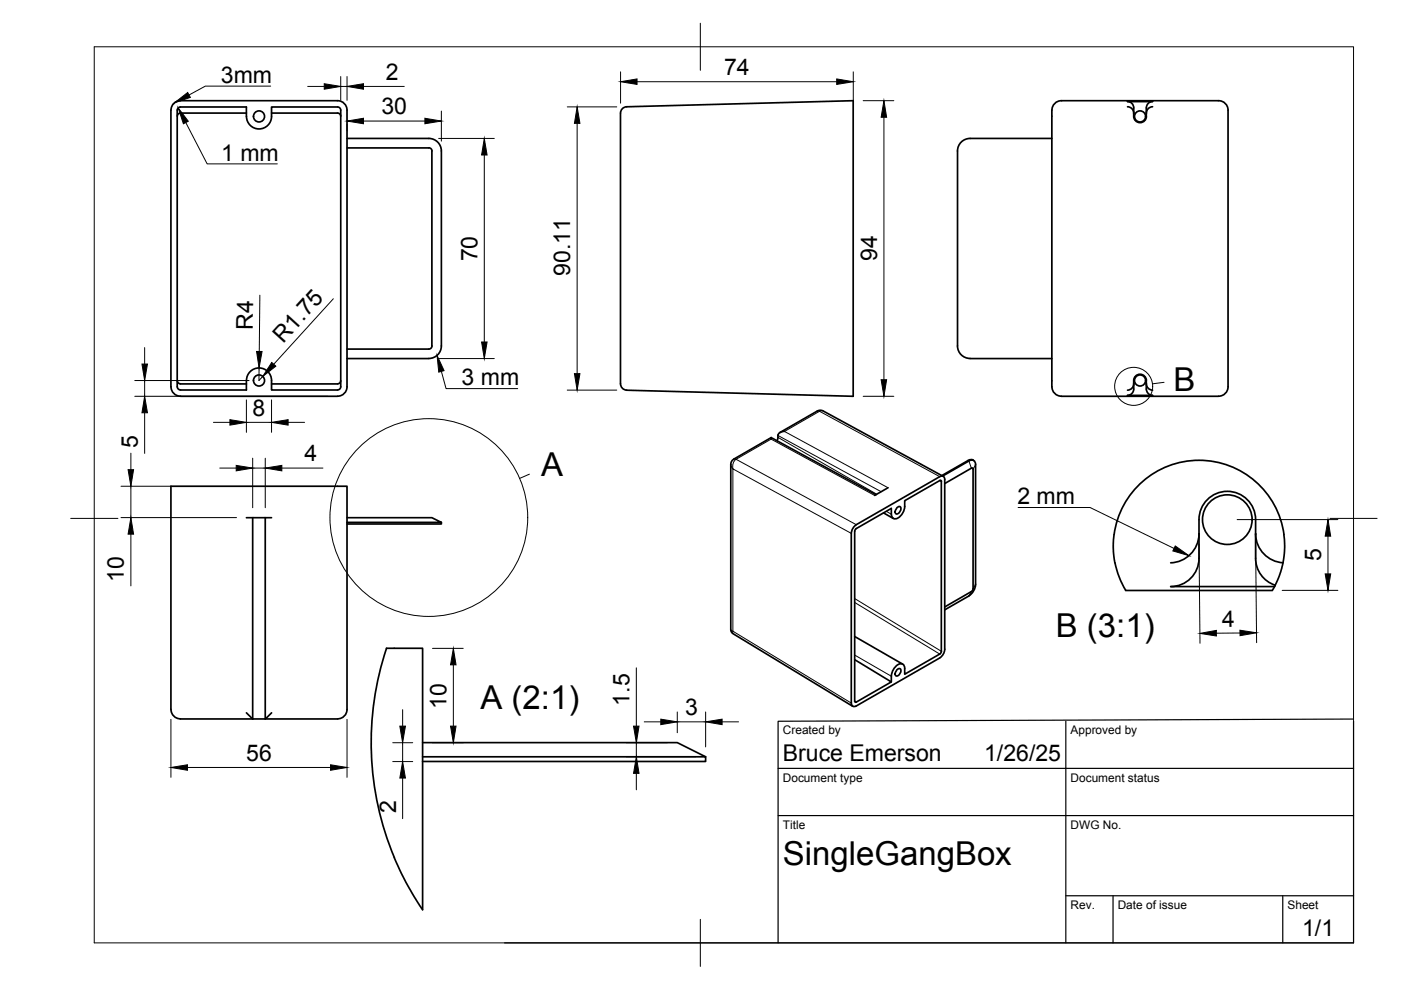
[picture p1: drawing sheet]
<svg xmlns="http://www.w3.org/2000/svg" width="297mm" height="210mm" viewBox="0 0 297 210" stroke-linecap="round" stroke-linejoin="round" font-family="sans-serif">
<!-- layer: Visible -->
<g fill="none" stroke="#000" stroke-width=".36">
<path d="M36.8 21.9l.9-.5h.5h33.4a2 2 0 0 1 2 2v58.6a2 2 0 0 1-2 2h-33.3a2.04 2.04 0 0 1-2.1-2l.1-58.6v-.6zM37.8 22.9l.4-.2h14a4.2 4.2 0 0 0 1.1 4.1 2.66 2.66 0 0 0 2.8 .3 2.66 2.66 0 0 0 1.5-2.4v-2h14a.67 .67 0 0 1 .6 .7v58.6a.67 .67 0 0 1-.6 .7h-14a4.1 4.1 0 0 0-1-4.1 2.67 2.67 0 0 0-2.8-.3 2.67 2.67 0 0 0-1.6 2.4v2h-13.9a.71 .71 0 0 1-.7-.7v-58.6zM52.2 24h-13.9a.67 .67 0 0 0-.7 .6M57.6 24h14a.67 .67 0 0 1 .6 .6M73.6 29.4h17.3a2.66 2.66 0 0 1 2.7 2.6v41.4a2.66 2.66 0 0 1-2.7 2.6h-17.3M73.6 31.4h17.3M90.9 31.3a.67 .67 0 0 1 .7 .7v41.4a.63 .63 0 0 1-.7 .6h-17.3M132.8 22.6l48.1-1.2v62.6l-48.1-1.3M132.9 22.6a1.32 1.32 0 0 0-1.3 1.4v57.4a1.37 1.37 0 0 0 1.3 1.3M205.7 29.4h17.3M205.7 29.4a2.67 2.67 0 0 0-2.7 2.6v41.3a2.67 2.67 0 0 0 2.7 2.7M223 23.4v58.6"/>
<path d="M225 21.4h33.4a2 2 0 0 1 2 2v57.3a2.72 2.72 0 0 1-1 3l-1 .3h-33.4M225 21.4a2 2 0 0 0-2 2M239.1 22.6a1.34 1.34 0 0 1 1.3 1.4M240.4 22.9v1.8a1.34 1.34 0 0 0 1.3 1.3 1.34 1.34 0 0 0 1.4-1.3M243 22.9v1.8M243.1 24h.1M244.4 21.5h-5.4a1.33 1.33 0 0 1 1.4 1.4M244.4 22.6a1.36 1.36 0 0 0-1.4 1.4M244.4 21.5a1.33 1.33 0 0 0-1.3 1.4M205.7 76h17.3M37.6 80.7a.67 .67 0 0 0 .7 .7M38.2 81.4h14"/>
<path d="M57.6 81.4h14M72.2 80.7a.67 .67 0 0 1-.6 .7M163.5 92.8l-7.9 4.5-.4 .5-.2 .4v35.5l.4 .7 25.4 15.3M163.5 92.8v.3M163.5 92.8l22.2 12.1M165.4 91.7l7.9-4.5 .9-.2 25.8 14M166.3 91.5a1.19 1.19 0 0 0-1.4 1.5l-.2 .4M205.3 97.6l-5.6 3.2M205.3 97.6l.5-.2 .6 .2M206 99.3l-5.7 3.2M206 99.3l.1-.1 .2 .3M206.3 99.5v25.3l-.3 .6-5.7 3.3"/>
<path d="M223 82a2 2 0 0 0 2 2M240.4 81.3v.1M240.4 81.4a1.36 1.36 0 0 1-1.3 1.3M243 80.7v1.8M243 81.4a1.36 1.36 0 0 0 1.4 1.3M243.1 82.5a1.34 1.34 0 0 0 1.3 1.3M243.1 81.3v.1M243.1 80.7a1.34 1.34 0 0 0-1.4-1.4 1.34 1.34 0 0 0-1.3 1.4v1.8a1.34 1.34 0 0 1-1.4 1.3h5.4M52.2 109.8h5.4M53.6 109.8v42.6M56.2 109.8v42.6h15.4M73.6 109.8h18l2 1h-20"/>
<path d="M93.6 110.8v.3h-20M180.5 113.1a2.36 2.36 0 0 1 1-1.9l17.8-10.1a.64 .64 0 0 1 .7-.1 .64 .64 0 0 1 .3 .7v36a2.33 2.33 0 0 1-1.1 1.8l-17.7 10.2a.65 .65 0 0 1-.7 0 .65 .65 0 0 1-.3-.6v-36M187.3 108.7l2.1 1.2M188.3 103.4l-2.9 1.6M189 109v-1.2l-7.4 4.3-.4 .6v36M190.2 107.7l.6-.3a1.02 1.02 0 0 1-.8 1.5 .88 .88 0 0 1 .2-1.2zM199.6 102.1v36M199.6 102.1l-.2-.3-.1 .1-7.5 4.3a3.3 3.3 0 0 1-1.8 3.8 .83 .83 0 0 1-1-1M199.9 100.9l5.5-3.2a.86 .86 0 0 1 1-.1 .86 .86 0 0 1 .4 .9v25.4M236.4 119.3a19.2 19.2 0 0 0 2.3 5.9h31.1l.4-.8M254.2 113.2a6.2 6.2 0 0 1-6 6.1M266.2 113.2a6.2 6.2 0 0 0 5.8 6.1"/>
<path d="M272.2 113.3a18.1 18.1 0 0 1-1.8 10.8M272.2 113.3a18.2 18.2 0 0 0-21-15.4 18.2 18.2 0 0 0-14.8 21.5M181.2 139.9l7.8 4.7-7.4 4.3h-.2l-.2-.3M181.2 135l10.2 5.8M199.6 138.1l-.3 .6-7.5 4.3-.1-1.8a.94 .94 0 0 0-.8-.5 .94 .94 0 0 0-.9 .5l-.8 1.2-.2 1M205.4 126.4l-5.1 2.9M206.8 123.9l-.4 1.4-1 1M270.4 124.1a6 6 0 0 1-4.2-5.7v-8.2a6 6 0 0 0-6-6 6 6 0 0 0-6 6v8.2a6 6 0 0 1-6 6h22M270.4 124.1l-.2 .3M38.2 152.4h15.4M38.3 152.4a2.04 2.04 0 0 1-2.1-2v-47.3h37.4v47.3a2 2 0 0 1-2 2M52.2 151.1l1.4 1.3"/>
<path d="M57.6 151.1l-.8 .8a1.21 1.21 0 0 1-1.6 .5h-1.6M89.6 157.5h54l6 3h-60M189 143.4v1.2M190.2 142l.6-.2a1.02 1.02 0 0 1-.8 1.5 .88 .88 0 0 1 .2-1.3zM149.6 160.5v1h-60M83.6 181.8a63.1 63.1 0 0 1-1.7-44.4h7.7v55.5l-.3-.4a66.3 66.3 0 0 1-5.7-10.7"/>
<circle cx="54.9" cy="24.7" r="1.17"/>
<circle cx="241.7" cy="24.7" r="1.17"/>
<circle cx="54.9" cy="80.7" r="1.17"/>
<circle cx="241.7" cy="80.7" r="1.17"/>
<circle cx="260.2" cy="110.2" r="5.3"/>
</g>
<!-- layer: Visible Narrow -->
<g fill="none" stroke="#000" stroke-width=".21">
<path d="M155.6 97.3l.5 .1a1.87 1.87 0 0 0-.7 2l-.3-.4-.1-.5M164.9 92.3l21.9 12M164.9 92.7l21 12.1M173.3 87.1l.5 .1M173.8 87.2l25.4 13.9M173.8 87.2l-7.5 4.3 22 11.9M174.6 87.2h-.8M205.3 97.6l.1 .1 .6 1.6M206.8 98.5l-.5 1M180.5 113.1l-25.1-13.7v34.4l25.1 15.3M185.4 105l-21.9-11.9-7.4 4.3 25.4 13.8M187.9 108.4l1.1 .6"/>
<path d="M199.2 101.9l.4 .2M154.9 133.5l.5 .3M155.4 133.8v.5M181.2 127.7l18 11M181.2 126.9l18.4 11.2M181.2 138.9l7.8 4.5M206 125.4l-.6 1M206.8 123.9l-.5 .9M181.2 148.6l.3 .3"/>
</g>
<!-- layer: BORDER -->
<path d="M20 9.9h267v190h-267zM148.5 4.9v10M15 109.9h10M282 109.9h10M148.5 194.9v10" fill="none" stroke="#000" stroke-width=".21"/>
<!-- layer: TITLEBLOCK -->
<path d="M226 152.9v47M286.8 152.5l-121.8 .4v47M287 152.9v47h-180M165 172.9h122M165 162.9h122M226 189.9h61M236 189.9v10M272 189.9v10" fill="none" stroke="#000" stroke-width=".25"/>
<!-- layer: Detail Boundary -->
<g fill="none" stroke="#000" stroke-width=".21">
<path d="M246.8 81.1l-2.5 .3M112.2 100.5l-2 .9"/>
<circle cx="240.4" cy="81.9" r="4"/>
<circle cx="90.9" cy="109.7" r="21"/>
</g>
<!-- layer: FD_Dimensions -->
<g fill="none" stroke="#000" stroke-width=".21">
<path d="M65.2 18.3h3.5M72.2 16.2v5.1M72.2 18.3h1.4M73.6 16.2v5.1M77.1 18.3h8.6M131.6 15.2v6.7M135.1 17.3h42.3M180.9 15.2v6.1M73.6 26.3v1.5M77.1 25.7h13M93 29.4h11.8M93.6 23.6v6.3"/>
<path d="M102.7 32.9v39.6M120.3 22.7h10.5M122.4 26.2v53M183 21.4h6.5M187.4 24.9v55.6M30.7 73.7v3.5M54.9 78v2.7l.8-.9M55.1 62.6l-.1 11.9M70.7 63.3l-12.7 13.9M93 76h11.8M27.7 96.1v3.5M28.6 84h40.9"/>
<path d="M28.6 80.7h24.2M30.7 80.7v3.3M30.7 87.5v8.6M45.3 89.5h3.4M46.6 99.2h3.5M52.2 84.8v6.9M52.2 89.5h5.4M53.6 97.1v10.5M53.6 99.2h2.6M56.2 97.1v10.5M57.6 84.8v6.9M59.8 99.2h8.7"/>
<path d="M61.1 89.5h3.5M120.3 82.7h10.5M183 84h6.5M25.7 103.1h10.5M25.7 109.7h24.4M27.7 103.1v6.6M27.7 113.3v10.9M254.2 115.4l.2 21M262.3 110.2h21.4M266.2 115.3l.2 21M281.6 113.7v8M91.7 137.5h6.5"/>
<path d="M262.9 134.2l-5 .1M271.8 125.2h11.9M36.2 152.5v12.3M73.6 152.5v12.3M83.3 157.5h4.2M85.4 150.5v3.5M85.4 157.5v4M91.7 157.5h6.5M96.1 141v13M132.8 157.5h8.7M134.9 141.6v12.4M134.9 157.5v3"/>
<path d="M136.6 153h3.5M143.6 151v4.4M143.6 153h6M149.6 151v7.4M153.1 153h3.5M39.8 162.7h30.3M83.3 161.5h4.2M85.4 165v8.6M132.8 160.5h14.7M134.9 164v3.5"/>
</g>
<g fill="#000" stroke="#000" stroke-width=".21">
<path d="M68.7 17.8l3.5 .5-3.5 .6zM73.6 18.3l3.5-.5v1.1zM131.6 17.3l3.5-.6v1.2zM177.4 16.7l3.5 .6-3.5 .6zM73.6 25.7l3.5-.6v1.1zM90.1 25.1l3.5 .6-3.5 .5zM102.7 29.4l.6 3.5h-1.2zM122.4 22.7l.6 3.5h-1.2zM187.4 21.4l.6 3.5h-1.2zM30.1 77.2h1.2l-.6 3.5zM54.4 74.5h1.2l-.7 3.5zM57.6 76.8l.9 .8-2.8 2.2z"/>
<path d="M102.1 72.5h1.2l-.6 3.5zM121.8 79.2h1.2l-.6 3.5zM27.2 99.6h1.1l-.6 3.5zM30.7 84l.6 3.5h-1.2zM48.7 89l3.5 .5-3.5 .6zM50.1 98.7l3.5 .5-3.5 .6zM56.2 99.2l3.6-.5v1.1zM57.6 89.5l3.5-.5v1.1zM186.8 80.5h1.2l-.6 3.5zM27.7 109.7l.6 3.6h-1.1zM281.6 110.2l.5 3.5h-1.1zM254.4 134.3l3.5-.6v1.1z"/>
<path d="M262.9 133.6l3.5 .6-3.5 .6zM281 121.7h1.1l-.5 3.5zM84.8 154h1.2l-.6 3.5zM95.5 154h1.2l-.6 3.5zM96.1 137.5l.6 3.5h-1.2zM134.3 154h1.2l-.6 3.5zM140.1 152.5l3.5 .5-3.5 .6zM149.6 153l3.5-.5v1.1zM36.2 162.7l3.6-.5v1.1zM70.1 162.2l3.5 .5-3.5 .6zM85.4 161.5l.6 3.5h-1.2zM134.9 160.5l.6 3.5h-1.2z"/>
</g>
<!-- layer: Leaders -->
<path d="M37.8 22.9l2.1 2.8-1 .5zM37 21.8l2.8-2.2 .6 1.1zM92.7 75.4l1.4 3.2-1.1 .3zM249.2 115.8l2.9 2-3.4-1z" fill="#000" stroke="#000" stroke-width=".21"/>
<path d="M57.4 18.3h-13.9l-3.4 1.8M39.4 26l4.5 8.7h14.9M93.6 78.7l1 3.7h15.2M215.9 107.6h15.2l17.8 8.7" fill="none" stroke="#000" stroke-width=".21"/>
<g font-size="7">
<text x="248.8" y="83">B</text>
<text x="114.7" y="101">A</text>
<text x="223.9" y="135.1">B (3:1)</text>
<text x="101.9" y="150.3">A (2:1)</text>
<text x="166" y="183.4">SingleGangBox</text>
</g>
<g font-size="4.9">
<text x="46.8" y="17.6">3mm</text>
<text x="81.8" y="16.9">2</text>
<text x="153.5" y="15.9">74</text>
<text x="80.9" y="24.2">30</text>
<text x="46.9" y="34.1">1 mm</text>
<text x="101.2" y="55.4" transform="rotate(-90 101.2 55.4)">70</text>
<text x="120.9" y="58.5" transform="rotate(-90 120.9 58.5)">90.11</text>
<text x="185.9" y="55.4" transform="rotate(-90 185.9 55.4)">94</text>
<text x="53.6" y="70" transform="rotate(-89 53.6 70)">R4</text>
<text x="60" y="72.9" transform="rotate(-48 60 72.9)">R1.75</text>
<text x="97.9" y="81.7">3 mm</text>
<text x="53.6" y="88.1">8</text>
<text x="29.2" y="94.9" transform="rotate(-90 29.2 94.9)">5</text>
<text x="64.6" y="97.8">4</text>
<text x="215.7" y="106.9">2 mm</text>
<text x="280.1" y="119" transform="rotate(-90 280.1 119)">5</text>
<text x="26.3" y="123.4" transform="rotate(-90 26.3 123.4)">10</text>
<text x="259.1" y="132.8" transform="rotate(-1 259.1 132.8)">4</text>
<text x="133.5" y="149.6" transform="rotate(-90 133.5 149.6)">1.5</text>
<text x="94.7" y="150.3" transform="rotate(-90 94.7 150.3)">10</text>
<text x="145.2" y="151.6">3</text>
<text x="52.2" y="161.3">56</text>
<text x="166" y="161.4">Bruce Emerson</text>
<text x="208.7" y="161.4">1/26/25</text>
<text x="84" y="172.3" transform="rotate(-90 84 172.3)">2</text>
<text x="276.1" y="198.6">1/1</text>
</g>
<g font-size="2.5">
<text x="166" y="155.7">Created by</text>
<text x="227" y="155.7">Approved by</text>
<text x="166" y="165.7">Document type</text>
<text x="227" y="165.7">Document status</text>
<text x="166" y="175.7">Title</text>
<text x="227" y="175.7">DWG No.</text>
<text x="227" y="192.7">Rev.</text>
<text x="237" y="192.7">Date of issue</text>
<text x="273" y="192.7">Sheet</text>
</g>
</svg>
